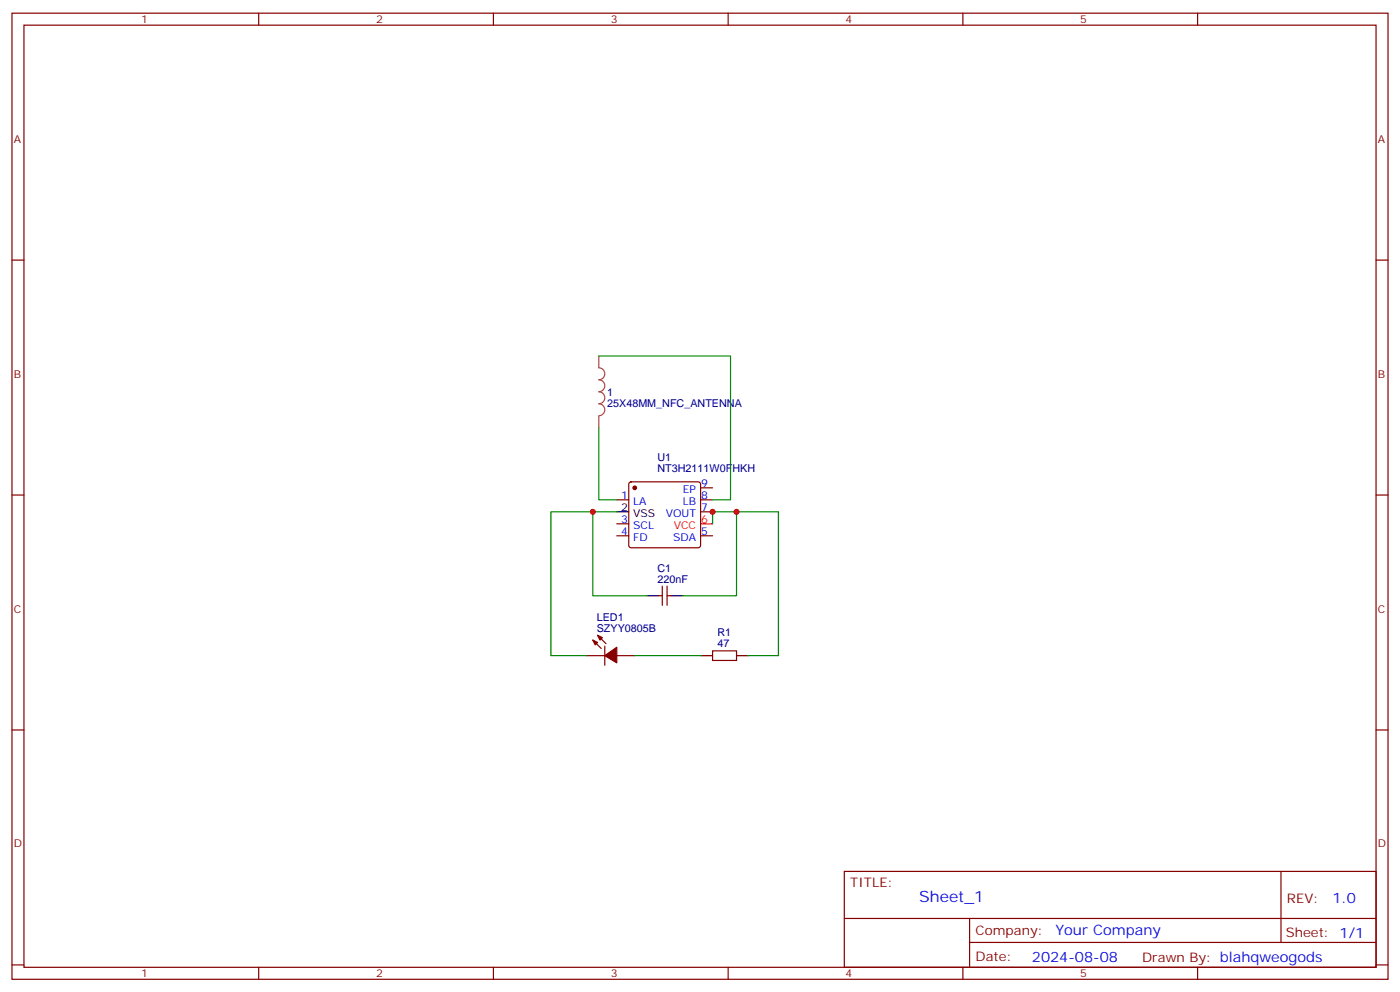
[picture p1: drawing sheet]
<svg xmlns="http://www.w3.org/2000/svg" width="412mm" height="292mm" viewBox="0 0 412 292" stroke-linecap="round" stroke-linejoin="round" font-family="sans-serif">
<g fill="none" stroke="#870000" stroke-width=".35">
<path d="M3.5 3.9h405.4v284.3h-405.4zM7.1 7.4h398.2v277.3h-398.2zM76.2 3.9v3.5M145.3 3.9v3.5M214.5 3.9v3.5M283.6 3.9v3.5M352.8 3.9v3.5M3.5 76.6h3.6M405.3 76.6h3.6M3.5 145.7h3.6M181.7 147.1h3.5M181.7 157.7h3.5"/>
<path d="M181.7 154.2h3.5M185.4 142l.5-.2h19.8l.5 .2 .2 .5v18l-.3 .5-.4 .2h-19.8l-.5-.2-.2-.5v-18zM206.4 143.6h3.5M206.4 147.1h3.5M206.4 150.6h3.5M206.4 157.7h3.5M405.3 145.7h3.6M194 175.3h1.1M195.1 172.5v5.7M196.5 172.5v5.7M196.5 175.3h1.1M172.9 193h5.3"/>
<path d="M174.6 188.4l2.5 2.5M176 187l2.5 2.4M178.2 190.1v5.7M181.7 193h5.3M209.9 191.6h7.1v2.8h-7.1zM3.5 214.8h3.6M405.3 214.8h3.6M248.7 256.5h156.6v28.2h-156.6zM377.3 256.5v20.9M248.7 270.3h156.5M285.6 277.4h119.6M285.6 270.3v14.1"/>
<path d="M3.5 284h3.6M76.2 284.7v3.5M145.3 284.7v3.5M214.5 284.7v3.5M283.6 284.7v3.5M352.8 284.7v3.5M405.3 284h3.6"/>
</g>
<path d="M181.7 150.6h3.5M190.5 175.3h3.5M197.6 175.3h3.5M206.4 193h3.5M217 193h3.5" fill="none" stroke="#000" stroke-width=".35"/>
<path d="M206.4 154.2h3.5" fill="none" stroke="#f00" stroke-width=".35"/>
<g fill="#870000" stroke="#870000" stroke-width=".35">
<path d="M174.6 188.4l1.4 .7-.7 .7z"/>
<path d="M176 187l1.4 .7-.7 .7z"/>
<path d="M178.2 193l3.5-2.5v4.6z"/>
<circle cx="187" cy="143.6" r=".53"/>
</g>
<path d="M176.4 104.8v3.4a1.76 1.76 0 0 1 1.8 1.8 1.76 1.76 0 0 1-1.8 1.8 1.76 1.76 0 0 1 1.8 1.7 1.76 1.76 0 0 1-1.8 1.8 1.76 1.76 0 0 1 1.8 1.8 1.76 1.76 0 0 1-1.8 1.7 1.76 1.76 0 0 1 1.8 1.8 1.76 1.76 0 0 1-1.8 1.8M176.4 122.5v3.4" fill="none" stroke="#a64a4a" stroke-width=".35"/>
<path d="M176.4 104.8h38.8v42.3h-5.3M176.4 125.9v21.2h5.3M174.6 150.6h-12.3v42.4h10.6M181.7 150.6h-7.1v24.7h15.9M209.9 154.2v-3.6h7.1v24.7h-15.9M217 150.6h12.3v42.4h-8.8M187 193h19.4" fill="none" stroke="#008700" stroke-width=".35"/>
<g fill="#c00">
<circle cx="209.9" cy="150.6" r=".88"/>
<circle cx="174.6" cy="150.6" r=".88"/>
<circle cx="217" cy="150.6" r=".88"/>
</g>
<text font-size="4.6" fill="#00f" x="270.8" y="265.5">Sheet_1</text>
<g font-size="4.2" fill="#00f">
<text x="392.5" y="265.7">1.0</text>
<text x="310.9" y="275.3">Your Company</text>
<text x="304" y="283.1">2024-08-08</text>
<text x="374.5" y="283">eogods</text>
</g>
<g font-size="3.9" fill="#800">
<text x="250.5" y="261.1">TITLE:</text>
<text x="379.1" y="265.7">REV:</text>
<text x="287.4" y="275.3">Company:</text>
<text x="378.7" y="275.9">Sheet: 1/1</text>
<text x="287.4" y="282.9">Date:</text>
<text x="336.4" y="283">Draw</text>
<text x="346.6" y="283">n By: blahqw</text>
</g>
<g font-size="3.2" fill="#800">
<text x="41.6" y="6.9">1</text>
<text x="110.8" y="6.9">2</text>
<text x="179.9" y="6.9">3</text>
<text x="249.1" y="6.9">4</text>
<text x="318.2" y="6.9">5</text>
<text x="4.1" y="42">A</text>
<text x="405.9" y="42">A</text>
<text x="4.1" y="111.1">B</text>
<text x="405.9" y="111.1">B</text>
<text x="4.1" y="180.3">C</text>
<text x="405.9" y="180.3">C</text>
<text x="4.1" y="249.4">D</text>
<text x="405.9" y="249.4">D</text>
<text x="41.6" y="287.7">1</text>
<text x="110.8" y="287.7">2</text>
<text x="179.9" y="287.7">3</text>
<text x="249.1" y="287.7">4</text>
<text x="318.2" y="287.7">5</text>
</g>
<g font-size="3.2" fill="#000080">
<text x="178.9" y="119.7">25X48MM_NFC_ANTENNA</text>
<text x="178.9" y="116.5">1</text>
<text x="193.7" y="135.7">U1</text>
<text x="193.7" y="138.9">NT3H2111W0FHKH</text>
<text x="193.7" y="171.4">220nF</text>
<text x="193.7" y="168.3">C1</text>
<text x="175.8" y="185.9">SZYY0805B</text>
<text x="175.8" y="182.7">LED1</text>
<text x="211.3" y="190.5">47</text>
<text x="211.3" y="187.3">R1</text>
</g>
<g font-size="3.2" fill="#00f">
<text x="206.6" y="143.2">9</text>
<text x="183" y="146.8">1</text>
<text x="186.5" y="148.5">LA</text>
<text x="201.1" y="148.5">LB</text>
<text x="201.1" y="145">EP</text>
<text x="206.6" y="146.8">8</text>
<text x="183" y="153.8">3</text>
<text x="186.5" y="155.6">SCL</text>
<text x="196.1" y="152">VOUT</text>
<text x="206.6" y="150.3">7</text>
<text x="183" y="157.3">4</text>
<text x="186.5" y="159.1">FD</text>
<text x="198.3" y="159.1">SDA</text>
<text x="206.6" y="157.3">5</text>
</g>
<g font-size="3.2">
<text x="183" y="150.3">2</text>
<text x="186.5" y="152">VSS</text>
</g>
<g font-size="3.2" fill="#f00">
<text x="198.5" y="155.6">VCC</text>
<text x="206.6" y="153.8">6</text>
</g>
</svg>
